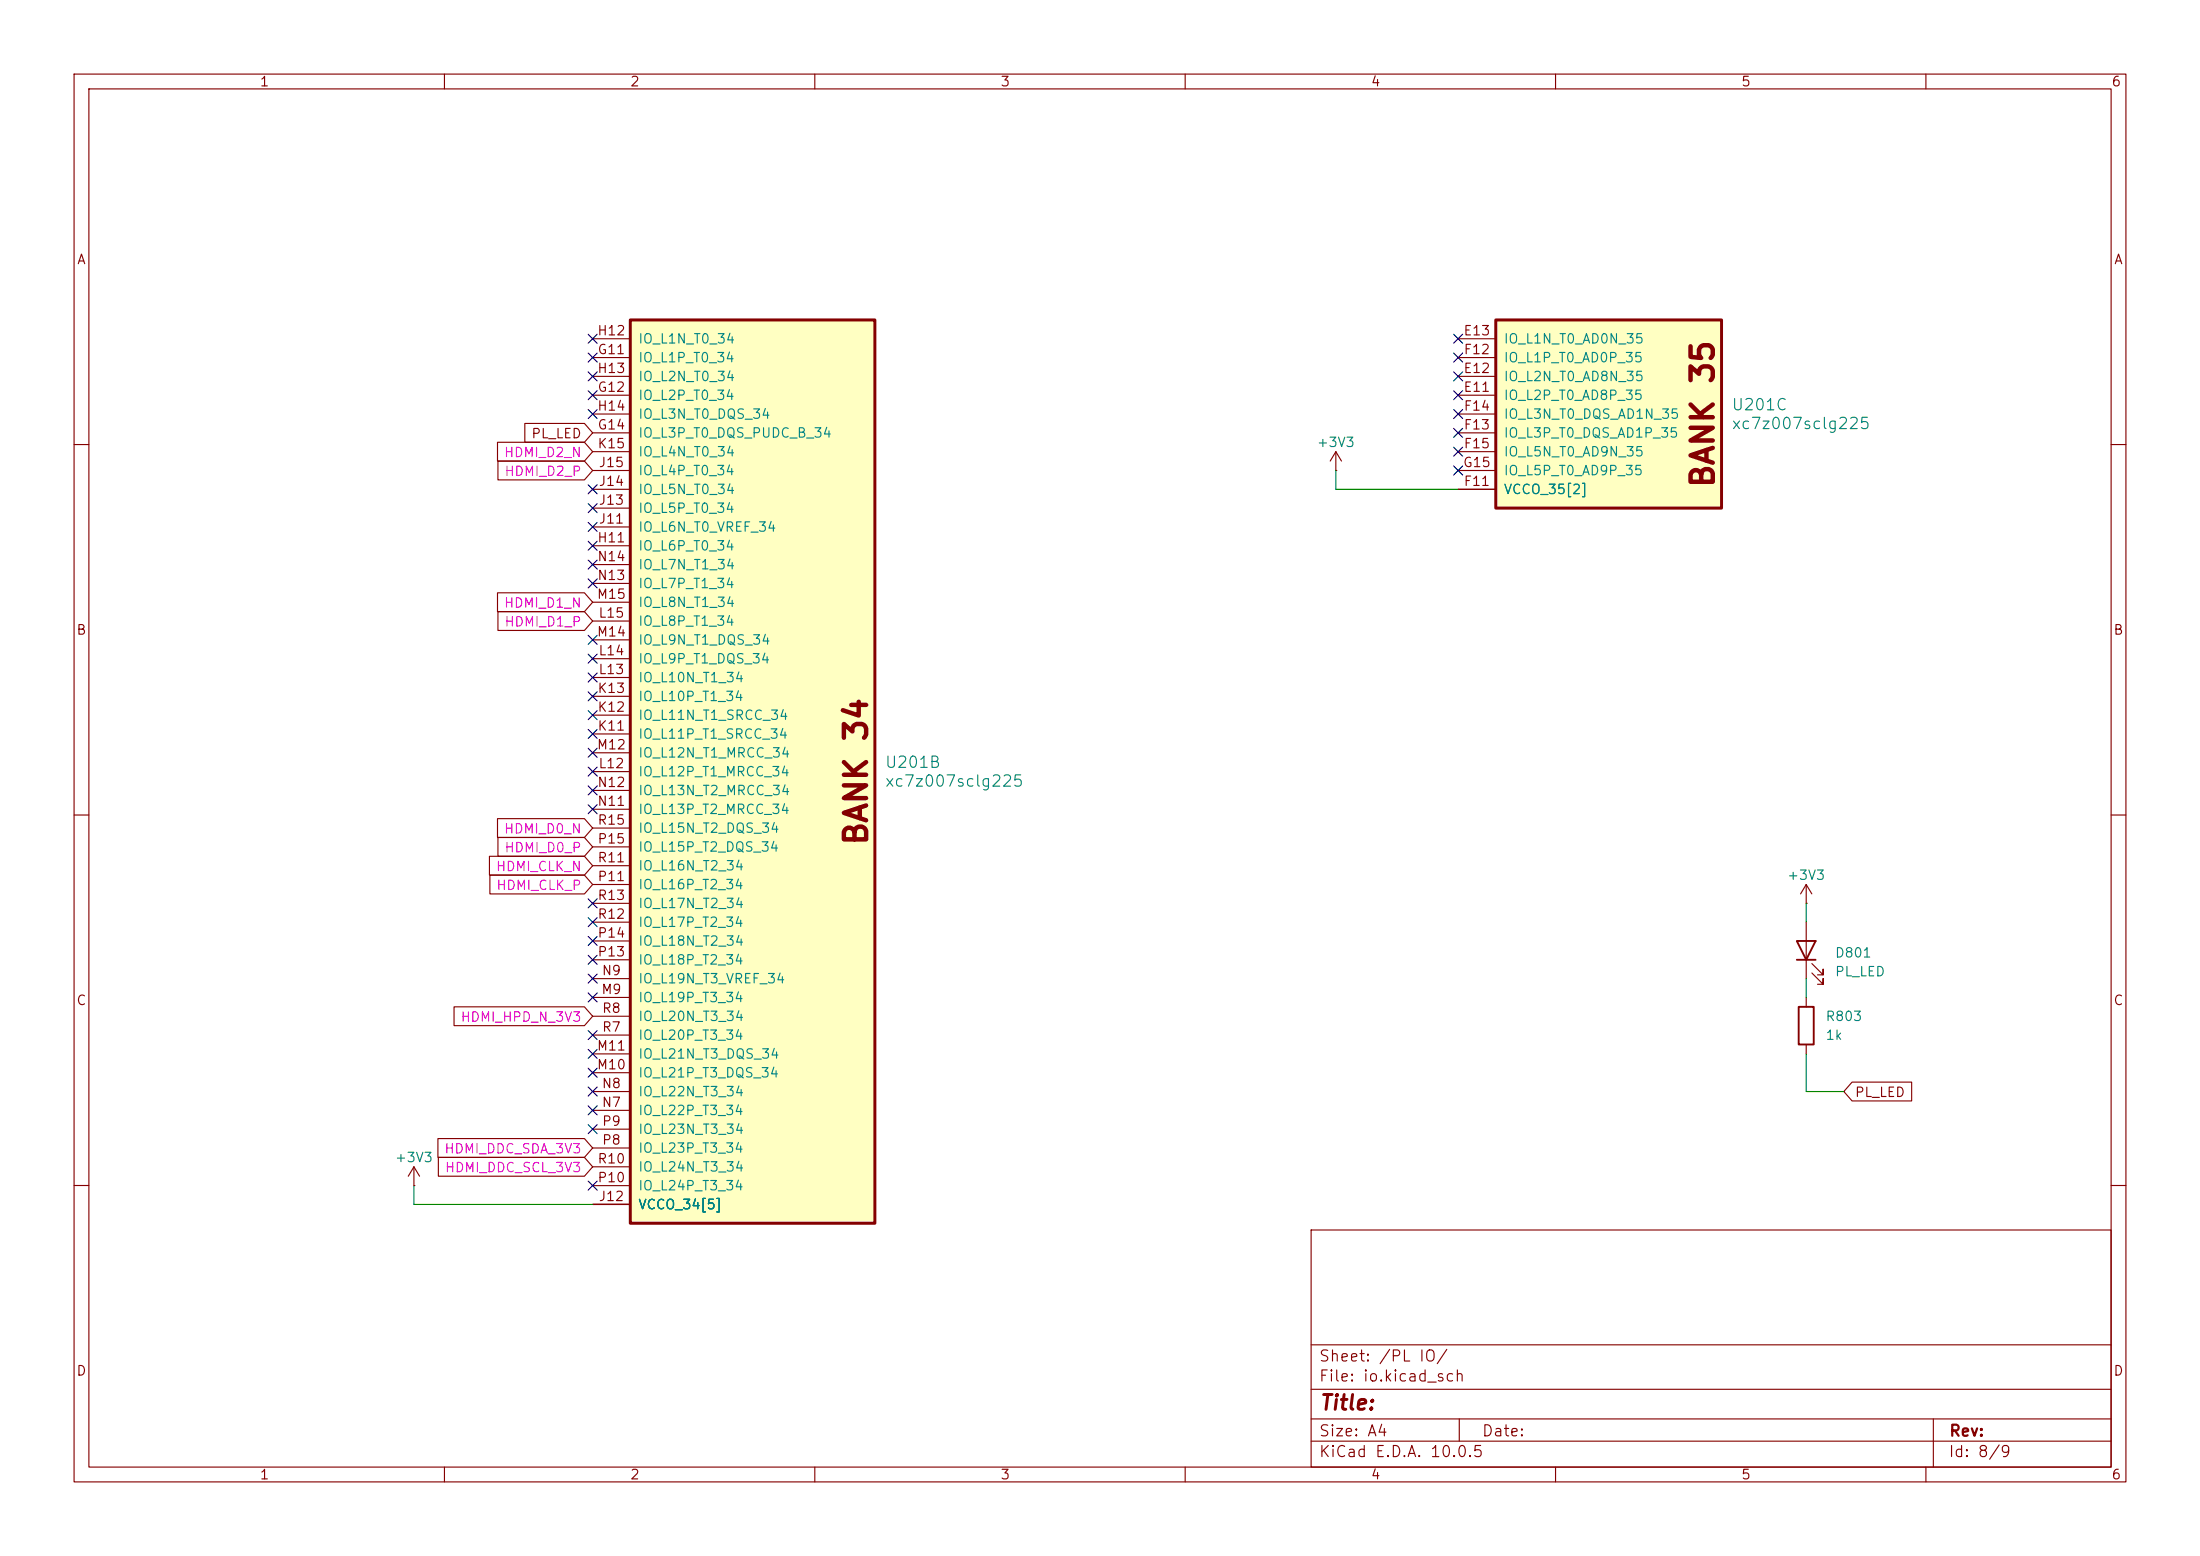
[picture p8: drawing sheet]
<svg xmlns="http://www.w3.org/2000/svg" width="297mm" height="210mm" viewBox="0 0 297 210" stroke-linecap="round" stroke-linejoin="round" font-family="sans-serif">
<g fill="none" stroke="#840000" stroke-width=".15">
<path d="M10 10h277v190h-277zM12 12h273v186h-273zM60 10v2M110 10v2M160 10v2M210 10v2M260 10v2M10 60h2M180.3 63.5h.1M180.3 61l-.7 1.2M180.3 61l.8 1.2M180.3 61v2.5"/>
<path d="M285 60h2M10 110h2M243.8 119.4v2.5M243.8 119.4l-.7 1.3M243.8 119.4l.8 1.3M285 110h2M243.8 121.9h.1M243.8 124.5v7.6M243.8 134.6v1.3M244.6 131.3l1.5 1.5v-.7v.7h-.7M244.6 130l1.5 1.6v-.8v.8h-.7M243.8 141v1.2"/>
<path d="M10 160h2M177 166h108v32h-108zM285 160h2M60 198v2M110 198v2M160 198v2M177 194.5h108M177 191.5h108M177 187.5h108M177 181.5h108M197 191.5v3M210 198v2"/>
<path d="M260 198v2M261 191.5v6.5"/>
</g>
<path d="M242.6 127h2.5l-1.3 2.5zM242.6 129.5h2.5M242.8 135.9h2.1v5.1h-2.1z" fill="none" stroke="#840000" stroke-width=".25"/>
<path d="M201.9 43.2h30.5v25.4h-30.5z" fill="#ffffc2"/>
<path d="M201.9 43.2h30.5v25.4h-30.5z" fill="none" stroke="#840000" stroke-width=".4"/>
<path d="M196.8 53.3h5.1M196.8 50.8h5.1M196.8 45.7h5.1M196.8 48.3h5.1M196.8 58.4h5.1M196.8 55.9h5.1M196.8 66h5.1M196.8 61h5.1M196.8 63.5h5.1" fill="none" stroke="#840000" stroke-width=".15"/>
<path d="M85.1 43.2h33v121.9h-33z" fill="#ffffc2"/>
<path d="M85.1 43.2h33v121.9h-33z" fill="none" stroke="#840000" stroke-width=".4"/>
<g fill="none" stroke="#840000" stroke-width=".15">
<path d="M67.2 59.7h11.7l1.1 1.3-1.1 1.2h-11.7zM70.9 57.1h8l1.1 1.3-1.1 1.3h-8zM80 48.3h5.1M80 53.3h5.1M80 58.4h5.1M80 45.7h5.1M80 50.8h5.1M80 55.9h5.1M67.2 62.2h11.7l1.1 1.3-1.1 1.3h-11.7zM80 73.7h5.1M80 71.1h5.1M80 68.6h5.1"/>
<path d="M80 66h5.1M80 63.5h5.1M80 61h5.1M80 78.7h5.1M80 76.2h5.1M67.2 80h11.7l1.1 1.3-1.1 1.3h-11.7zM67.2 82.5h11.7l1.1 1.3-1.1 1.3h-11.7zM80 99.1h5.1M80 96.5h5.1M80 94h5.1M80 91.4h5.1M80 88.9h5.1"/>
<path d="M80 83.8h5.1M80 86.4h5.1M80 81.3h5.1M66.1 115.6h12.8l1.1 1.2-1.1 1.3h-12.8zM66.1 118.1h12.8l1.1 1.3-1.1 1.3h-12.8zM67.2 110.5h11.7l1.1 1.3-1.1 1.2h-11.7zM67.2 113h11.7l1.1 1.3-1.1 1.3h-11.7zM80 104.1h5.1M80 101.6h5.1M80 109.2h5.1M80 106.7h5.1M80 119.4h5.1"/>
<path d="M80 114.3h5.1M80 116.8h5.1M80 111.8h5.1M61.3 135.9h17.6l1.1 1.3-1.1 1.2h-17.6zM80 134.6h5.1M80 132.1h5.1M80 129.5h5.1M80 127h5.1M80 139.7h5.1M80 137.2h5.1M80 124.5h5.1M80 121.9h5.1"/>
<path d="M55.9 157.5l-.8 1.3M55.9 157.5l.7 1.3M55.9 157.5v2.5M59.1 153.7h19.8l1.1 1.2-1.1 1.3h-19.8zM59.2 156.2h19.7l1.1 1.3-1.1 1.3h-19.7zM80 144.8h5.1M80 142.2h5.1M80 149.9h5.1M80 147.3h5.1M80 154.9h5.1M80 152.4h5.1M80 157.5h5.1"/>
<path d="M250 146h8.1v2.6h-8.1l-1.1-1.3zM55.9 160h.1M80 162.6h5.1M80 160h5.1"/>
</g>
<path d="M180.3 63.5v2.5h16.5M243.8 121.9v2.6M243.8 132.1v2.5M243.8 142.2v5.1h5.1M55.9 160v2.6h24.1" fill="none" stroke="#008400" stroke-width=".15"/>
<g fill="none" stroke="#000084" stroke-width=".15">
<path d="M79.4 47.7l1.2 1.2M79.4 52.7l1.2 1.2M79.4 45.1l1.2 1.2M79.4 55.3l1.2 1.2M79.4 50.2l1.2 1.2M80.6 47.7l-1.2 1.2M80.6 52.7l-1.2 1.2M80.6 45.1l-1.2 1.2M80.6 55.3l-1.2 1.2M80.6 50.2l-1.2 1.2M196.2 47.7l1.3 1.2M196.2 45.1l1.3 1.2"/>
<path d="M196.2 52.7l1.3 1.2M196.2 50.2l1.3 1.2M196.2 57.8l1.3 1.2M196.2 55.3l1.3 1.2M197.5 47.7l-1.3 1.2M197.5 45.1l-1.3 1.2M197.5 52.7l-1.3 1.2M197.5 50.2l-1.3 1.2M197.5 57.8l-1.3 1.2M197.5 55.3l-1.3 1.2M79.4 70.5l1.2 1.2M79.4 65.4l1.2 1.2"/>
<path d="M79.4 73.1l1.2 1.2M79.4 78.1l1.2 1.2M79.4 75.6l1.2 1.2M79.4 68l1.2 1.2M80.6 70.5l-1.2 1.2M80.6 65.4l-1.2 1.2M80.6 73.1l-1.2 1.2M80.6 78.1l-1.2 1.2M80.6 75.6l-1.2 1.2M80.6 68l-1.2 1.2M196.2 62.9l1.3 1.2M196.2 60.4l1.3 1.2"/>
<path d="M197.5 62.9l-1.3 1.2M197.5 60.4l-1.3 1.2M79.4 90.8l1.2 1.2M79.4 88.3l1.2 1.2M79.4 93.4l1.2 1.2M79.4 85.8l1.2 1.2M79.4 98.5l1.2 1.2M79.4 95.9l1.2 1.2M80.6 90.8l-1.2 1.2M80.6 88.3l-1.2 1.2M80.6 93.4l-1.2 1.2M80.6 85.8l-1.2 1.2"/>
<path d="M80.6 98.5l-1.2 1.2M80.6 95.9l-1.2 1.2M79.4 108.6l1.2 1.2M79.4 103.5l1.2 1.2M79.4 106.1l1.2 1.2M79.4 101l1.2 1.2M80.6 108.6l-1.2 1.2M80.6 103.5l-1.2 1.2M80.6 106.1l-1.2 1.2M80.6 101l-1.2 1.2M79.4 128.9l1.2 1.2M79.4 121.3l1.2 1.2"/>
<path d="M79.4 126.4l1.2 1.2M79.4 131.5l1.2 1.2M79.4 123.9l1.2 1.2M79.4 134l1.2 1.2M79.4 139.1l1.2 1.2M80.6 128.9l-1.2 1.2M80.6 121.3l-1.2 1.2M80.6 126.4l-1.2 1.2M80.6 131.5l-1.2 1.2M80.6 123.9l-1.2 1.2M80.6 134l-1.2 1.2M80.6 139.1l-1.2 1.2"/>
<path d="M79.4 159.4l1.2 1.2M79.4 149.3l1.2 1.2M79.4 144.2l1.2 1.2M79.4 146.7l1.2 1.2M79.4 151.8l1.2 1.2M79.4 141.6l1.2 1.2M80.6 159.4l-1.2 1.2M80.6 149.3l-1.2 1.2M80.6 144.2l-1.2 1.2M80.6 146.7l-1.2 1.2M80.6 151.8l-1.2 1.2M80.6 141.6l-1.2 1.2"/>
</g>
<g font-size="3" fill="#840000">
<text x="232.1" y="66" transform="rotate(-90 232.1 66)">BANK 35</text>
<text x="117.8" y="114.3" transform="rotate(-90 117.8 114.3)">BANK 34</text>
</g>
<text font-size="2" fill="#840000" x="178" y="190.8">Title:</text>
<g font-size="1.5" fill="#008484">
<text x="233.7" y="55.8">U201C</text>
<text x="233.7" y="58.3">xc7z007sclg225</text>
<text x="119.4" y="104">U201B</text>
<text x="119.4" y="106.6">xc7z007sclg225</text>
</g>
<g font-size="1.5" fill="#840000">
<text x="178" y="184.1">Sheet: /PL IO/</text>
<text x="178" y="186.8">File: io.kicad_sch</text>
<text x="178" y="197">KiCad E.D.A. 10.0.5</text>
<text x="178" y="194.2">Size: A4</text>
<text x="200" y="194.2">Date:</text>
<text x="263" y="197">Id: 8/9</text>
<text x="263" y="194.2">Rev:</text>
</g>
<g font-size="1.3" fill="#840000">
<text x="35" y="12">1</text>
<text x="85" y="12">2</text>
<text x="135" y="12">3</text>
<text x="185" y="12">4</text>
<text x="235" y="12">5</text>
<text x="285" y="12">6</text>
<text x="10.3" y="36">A</text>
<text x="285.3" y="36">A</text>
<text x="80.5" y="45.6">H12</text>
<text x="197.5" y="45.6">E13</text>
<text x="80.5" y="50.7">H13</text>
<text x="80.6" y="48.1">G11</text>
<text x="80.6" y="53.2">G12</text>
<text x="197.5" y="53.2">E11</text>
<text x="197.5" y="50.7">E12</text>
<text x="197.5" y="48.1">F12</text>
<text x="71.6" y="59.5">PL_LED</text>
<text x="80.5" y="55.7">H14</text>
<text x="80.6" y="58.3">G14</text>
<text x="197.5" y="58.3">F13</text>
<text x="197.5" y="55.7">F14</text>
<text x="80.6" y="60.8">K15</text>
<text x="80.7" y="65.9">J14</text>
<text x="80.7" y="63.4">J15</text>
<text x="197.4" y="63.4">G15</text>
<text x="197.5" y="65.9">F11</text>
<text x="197.5" y="60.8">F15</text>
<text x="80.7" y="71">J11</text>
<text x="80.7" y="68.4">J13</text>
<text x="80.5" y="73.5">H11</text>
<text x="80.5" y="76.1">N14</text>
<text x="80.5" y="81.1">M15</text>
<text x="80.5" y="78.6">N13</text>
<text x="80.7" y="83.7">L15</text>
<text x="10.2" y="86">B</text>
<text x="80.5" y="86.2">M14</text>
<text x="80.7" y="88.8">L14</text>
<text x="285.2" y="86">B</text>
<text x="80.6" y="93.8">K13</text>
<text x="80.7" y="91.3">L13</text>
<text x="80.5" y="101.5">M12</text>
<text x="80.6" y="98.9">K11</text>
<text x="80.6" y="96.4">K12</text>
<text x="80.5" y="106.5">N12</text>
<text x="80.7" y="104">L12</text>
<text x="80.5" y="109.1">N11</text>
<text x="80.6" y="111.6">R15</text>
<text x="80.6" y="119.2">P11</text>
<text x="80.6" y="114.2">P15</text>
<text x="80.6" y="116.7">R11</text>
<text x="80.6" y="124.3">R12</text>
<text x="80.6" y="121.8">R13</text>
<text x="80.6" y="129.4">P13</text>
<text x="80.6" y="126.9">P14</text>
<text x="81.2" y="131.9">N9</text>
<text x="10.2" y="136">C</text>
<text x="81.1" y="134.5">M9</text>
<text x="81.2" y="137">R8</text>
<text x="285.2" y="136">C</text>
<text x="80.5" y="142.1">M11</text>
<text x="81.2" y="139.6">R7</text>
<text x="80.5" y="144.6">M10</text>
<text x="81.2" y="149.7">N7</text>
<text x="81.2" y="147.2">N8</text>
<text x="250.3" y="148.4">PL_LED</text>
<text x="81.2" y="154.8">P8</text>
<text x="81.2" y="152.3">P9</text>
<text x="80.6" y="159.9">P10</text>
<text x="80.6" y="157.3">R10</text>
<text x="80.7" y="162.4">J12</text>
<text x="10.2" y="186">D</text>
<text x="285.2" y="186">D</text>
<text x="35" y="200">1</text>
<text x="85" y="200">2</text>
<text x="135" y="200">3</text>
<text x="185" y="200">4</text>
<text x="235" y="200">5</text>
<text x="285" y="200">6</text>
</g>
<g font-size="1.3" fill="#008484">
<text x="86.1" y="46.7">IO_L1N_T0_34</text>
<text x="202.9" y="46.7">IO_L1N_T0_AD0N_35</text>
<text x="86.1" y="49.2">IO_L1P_T0_34</text>
<text x="86.1" y="51.8">IO_L2N_T0_34</text>
<text x="202.9" y="51.8">IO_L2N_T0_AD8N_35</text>
<text x="202.9" y="49.2">IO_L1P_T0_AD0P_35</text>
<text x="86.1" y="54.3">IO_L2P_T0_34</text>
<text x="86.1" y="59.4">IO_L3P_T0_DQS_PUDC_B_34</text>
<text x="86.1" y="56.8">IO_L3N_T0_DQS_34</text>
<text x="202.9" y="54.3">IO_L2P_T0_AD8P_35</text>
<text x="202.9" y="59.4">IO_L3P_T0_DQS_AD1P_35</text>
<text x="202.9" y="56.8">IO_L3N_T0_DQS_AD1N_35</text>
<text x="86.1" y="64.5">IO_L4P_T0_34</text>
<text x="86.1" y="61.9">IO_L4N_T0_34</text>
<text x="177.7" y="60.7">+3V3</text>
<text x="202.9" y="61.9">IO_L5N_T0_AD9N_35</text>
<text x="202.9" y="64.5">IO_L5P_T0_AD9P_35</text>
<text x="86.1" y="69.5">IO_L5P_T0_34</text>
<text x="86.1" y="67">IO_L5N_T0_34</text>
<text x="202.9" y="67">VCCO_35[2]</text>
<text x="86.1" y="74.6">IO_L6P_T0_34</text>
<text x="86.1" y="72.1">IO_L6N_T0_VREF_34</text>
<text x="86.1" y="77.2">IO_L7N_T1_34</text>
<text x="86.1" y="82.2">IO_L8N_T1_34</text>
<text x="86.1" y="79.7">IO_L7P_T1_34</text>
<text x="86.1" y="89.9">IO_L9P_T1_DQS_34</text>
<text x="86.1" y="84.8">IO_L8P_T1_34</text>
<text x="86.1" y="87.3">IO_L9N_T1_DQS_34</text>
<text x="86.1" y="94.9">IO_L10P_T1_34</text>
<text x="86.1" y="92.4">IO_L10N_T1_34</text>
<text x="86.1" y="100">IO_L11P_T1_SRCC_34</text>
<text x="86.1" y="97.5">IO_L11N_T1_SRCC_34</text>
<text x="86.1" y="105.1">IO_L12P_T1_MRCC_34</text>
<text x="86.1" y="102.6">IO_L12N_T1_MRCC_34</text>
<text x="86.1" y="107.6">IO_L13N_T2_MRCC_34</text>
<text x="86.1" y="110.2">IO_L13P_T2_MRCC_34</text>
<text x="86.1" y="112.7">IO_L15N_T2_DQS_34</text>
<text x="86.1" y="115.3">IO_L15P_T2_DQS_34</text>
<text x="86.1" y="117.8">IO_L16N_T2_34</text>
<text x="241.2" y="119.1">+3V3</text>
<text x="86.1" y="120.3">IO_L16P_T2_34</text>
<text x="86.1" y="125.4">IO_L17P_T2_34</text>
<text x="86.1" y="122.9">IO_L17N_T2_34</text>
<text x="86.1" y="130.5">IO_L18P_T2_34</text>
<text x="86.1" y="128">IO_L18N_T2_34</text>
<text x="247.6" y="129.6">D801</text>
<text x="86.1" y="135.6">IO_L19P_T3_34</text>
<text x="86.1" y="133">IO_L19N_T3_VREF_34</text>
<text x="247.6" y="132.1">PL_LED</text>
<text x="86.1" y="143.2">IO_L21N_T3_DQS_34</text>
<text x="86.1" y="140.7">IO_L20P_T3_34</text>
<text x="86.1" y="138.1">IO_L20N_T3_34</text>
<text x="246.4" y="138.1">R803</text>
<text x="246.4" y="140.7">1k</text>
<text x="86.1" y="145.7">IO_L21P_T3_DQS_34</text>
<text x="86.1" y="148.3">IO_L22N_T3_34</text>
<text x="86.1" y="150.8">IO_L22P_T3_34</text>
<text x="86.1" y="155.9">IO_L23P_T3_34</text>
<text x="86.1" y="153.4">IO_L23N_T3_34</text>
<text x="53.2" y="157.2">+3V3</text>
<text x="86.1" y="161">IO_L24P_T3_34</text>
<text x="86.1" y="158.4">IO_L24N_T3_34</text>
<text x="86.1" y="163.5">VCCO_34[5]</text>
</g>
<g font-size="1.3" fill="#f0f">
<text x="68" y="62">HDMI_D2_N</text>
<text x="68" y="64.6">HDMI_D2_P</text>
<text x="68" y="82.3">HDMI_D1_N</text>
<text x="68" y="84.9">HDMI_D1_P</text>
<text x="68" y="112.8">HDMI_D0_N</text>
<text x="66.9" y="117.9">HDMI_CLK_N</text>
<text x="68" y="115.4">HDMI_D0_P</text>
<text x="66.9" y="120.4">HDMI_CLK_P</text>
<text x="62.1" y="138.2">HDMI_HPD_N_3V3</text>
<text x="59.9" y="156">HDMI_DDC_SDA_3V3</text>
<text x="60" y="158.5">HDMI_DDC_SCL_3V3</text>
</g>
</svg>
